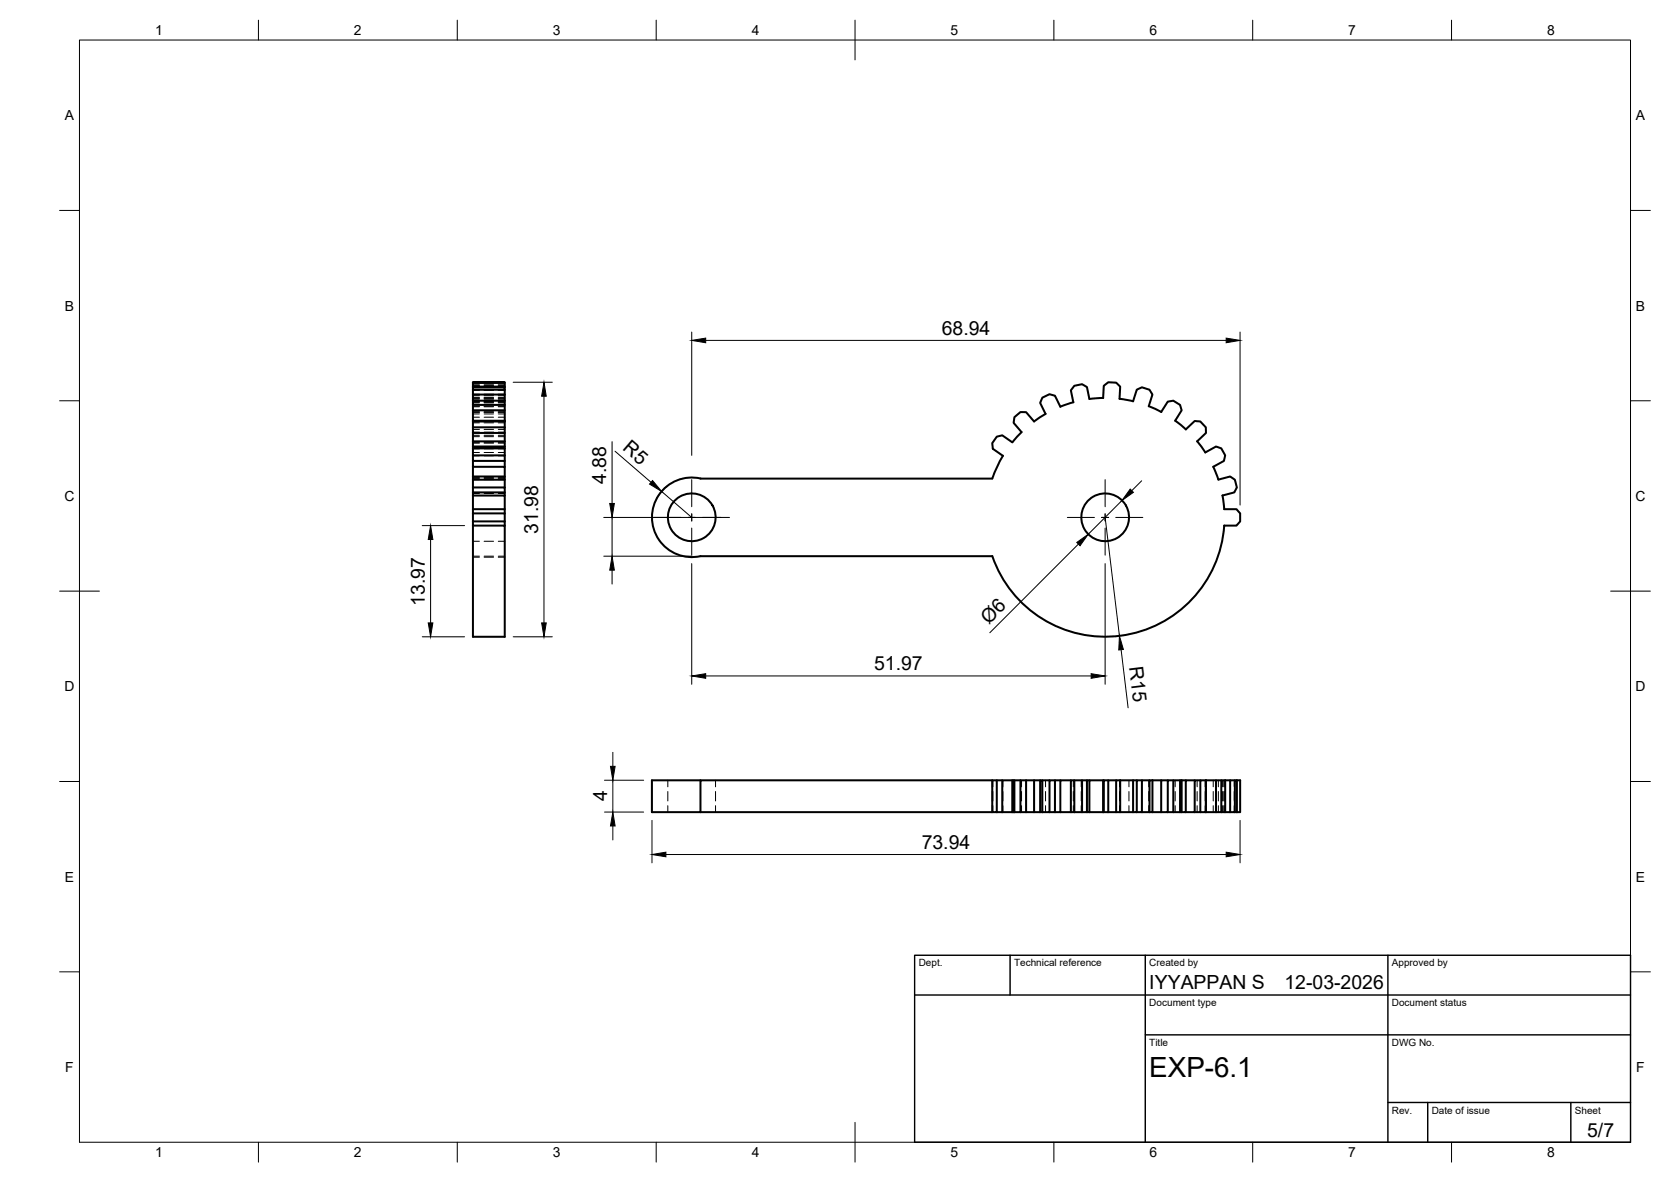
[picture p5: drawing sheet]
<svg xmlns="http://www.w3.org/2000/svg" width="420mm" height="297mm" viewBox="0 0 420 297" stroke-linecap="round" stroke-linejoin="round" font-family="sans-serif">
<!-- layer: Visible -->
<g fill="none" stroke="#000" stroke-width=".51">
<path d="M118.9 96.1l8 .1zM118.9 96.2v1h8v.1M118.9 97.3h8v.6h-8zM118.9 97.9v1.3h8v1.5M118.9 97.2v.1M118.9 99.2v1.5M126.9 96.2v1M126.9 97.9v1.3M118.9 100.7h8v1.1h-8zM118.9 101.8v1.3h8v2.6M118.9 103.1v2.6l8 .1M118.9 105.8h8v.1h-8z"/>
<path d="M118.9 105.9v1.5h8v1.4M118.9 107.4v1.4h8v2.1M118.9 108.8v2.1h8v1.3M118.9 112.2h8v.5h-8zM118.9 112.7v1.7h8v1.4M118.9 114.4v1.4h8v1.5M118.9 115.8v1.5h8v2.4M118.9 117.3v2.4M118.9 119.7h8v.9h-8zM118.9 105.7v.1M118.9 110.9v1.3M126.9 101.8v1.3"/>
<path d="M126.9 105.9v1.5M126.9 112.7v1.7M252.2 114.5l-1.5 2.8-1.2 3-73.4-.1a10 10 0 0 0-12.2 9.8 10 10 0 0 0 12.2 9.8M256.9 108.6l-2.4 2.6-2.5-1.8-1.4 .3-1.1 1.7 .1 1.4 2.6 1.7M269.9 101.1l-3.3 1.1-1.3-2.8-1.4-.3-1.8 .8-.6 1.3 1.4 2.8-2.9 1.9-2-2.3h-1.4l-1.5 1.2-.2 1.5 2 2.3M277.4 100l.1-3 1.2-.9 1.9 .1 1.1 1-.2 3M277.4 100l-3.5 .3-.6-3-1.2-.8-2 .5-.8 1.1 .6 3M281.5 100.2l3.4 .6M284.9 100.8l.9-2.9 1.3-.6 1.9 .6 .8 1.3-1 2.9 3.2 1.4 1.6-2.6 1.4-.2 1.7 1.1 .4 1.3-1.6 2.6 2.7 2.2M298.2 107.9l2.2-2.1 1.4 .1 1.4 1.5v1.4l-2.2 2.1M301 110.9l2.1 2.8 2.7-1.5 1.3 .5 1 1.7-.4 1.4-2.6 1.5 1.2 3.2 3-.8 1.2 .9 .5 1.9-.7 1.2-2.9 .8 .4 3.4M118.9 120.6v1.9h8v1.2"/>
<path d="M118.9 122.5v1.2h8v.8M118.9 123.7v.8h8v3.5M118.9 124.5v3.5h8v1M118.9 128v1h8v2M118.9 129v2h8v1.1M118.9 131v1.1h8v27.9h-8v-27.9M126.9 120.6v1.9M176.1 139.8h73.4M307.8 128h3.1l.9 1v2l-.9 1.1h-3.1a30 30 0 0 1-26 27.7 30 30 0 0 1-32.3-20M176.1 196.1h-12.2v8h12.2v-8h73.4M249.5 196.1h1.1v8h-1.1zM250.6 196.1h1.4"/>
<path d="M254.5 196.1h-2.5v8h-1.4M254.9 196.1h-.4v8h-2.5M254.9 196.1h.2v8h-.2zM255.1 196.1h1.5M258 196.1h-1.4v8h-1.5M260 196.1h-2v8h-1.4M261.5 196.1h-1.5v8h-2M261.5 196.1h.6v8h-.6zM262.1 196.1h1.8M265.3 196.1h-1.4v8h-1.8M266.6 196.1h-1.3v8h-1.4M269.3 196.1h-2.7v8h-1.3"/>
<path d="M269.3 196.1h.8v8h-.8zM270.1 196.1h2M273.3 196.1h-1.2v8h-2M273.9 196.1h-.6v8h-1.2M277.4 196.1h-3.5v8h-.6M277.5 196.1h-.1v8h-3.5M278.7 196.1h-1.2v8h-.1M280.6 196.1h-1.9v8h-1.2M281.7 196.1h-1.1v8h-1.9M281.7 196.1v8h-1.1M281.7 196.1h3.2M285.8 196.1h-.9v8h-3.2"/>
<path d="M287.1 196.1h-1.3v8h-.9M289 196.1h-1.9v8h-1.3M289.8 196.1h-.8v8h-1.9M289.8 196.1v8h-.8M289.8 196.1h2.2M293.6 196.1h-1.6v8h-2.2M295 196.1h-1.4v8h-1.6M296.7 196.1h-1.7v8h-1.4M297.1 196.1h-.4v8h-1.7M297.1 196.1v8h-.4M297.1 196.1h1.1M300.4 196.1h-2.2v8h-1.1"/>
<path d="M301.8 196.1h-1.4v8h-2.2M303.2 196.1h-1.4v8h-1.4M303.2 196.1v8h-1.4M303.2 196.1v8M303.2 196.1h2.6M307.1 196.1h-1.3v8h-2.6M308.1 196.1h-1v8h-1.3M308.1 196.1v8h-1M308.1 196.1h1.2M310.5 196.1h-1.2v8h-1.2M311 196.1h-.5v8h-1.2M311 196.1v8h-.5"/>
<path d="M311 196.1h.8v8h-.8M176.1 204.1h73.4M254.5 204.1h.4M260 204.1h1.5M266.6 204.1h2.7"/>
<circle cx="173.9" cy="130" r="6"/>
<circle cx="277.9" cy="130" r="6"/>
</g>
<!-- layer: Hidden -->
<g fill="none" stroke="#000" stroke-width=".25">
<path d="M118.9 99.9h1.6M118.9 99.1h1.6M118.9 99.4h1.6M118.9 98.1h1.6M118.9 97h1.6M118.9 96.5h1.6M118.9 97.3h1.6M118.9 97.9h1.6M121.7 99.9h2.4M121.7 99.1h2.4M121.7 99.4h2.4M121.7 98.1h2.4"/>
<path d="M121.7 97h2.4M121.7 96.5h2.4M121.7 97.3h2.4M121.7 97.9h2.4M125.3 99.9h1.6M125.3 99.1h1.6M125.3 99.4h1.6M125.3 98.1h1.6M125.3 97h1.6M125.3 96.5h1.6M125.3 97.3h1.6M125.3 97.9h1.6"/>
<path d="M118.9 112.8h1.6M118.9 111.4h1.6M118.9 109.7h1.6M118.9 109.4h1.6M118.9 111.2h1.6M118.9 108.6h1.6M118.9 106.3h1.6M118.9 104.8h1.6M118.9 103.5h1.6M118.9 103.6h1.6M118.9 105.9h1.6M118.9 104h1.6"/>
<path d="M118.9 101.2h1.6M118.9 102.2h1.6M118.9 101.1h1.6M118.9 100.2h1.6M118.9 100h1.6M118.9 100.8h1.6M118.9 102.1h1.6M118.9 100.9h1.6M118.9 107.9h1.6M118.9 113.7h1.6M118.9 114.5h1.6M121.7 112.8h2.4"/>
<path d="M121.7 111.4h2.4M121.7 109.7h2.4M121.7 109.4h2.4M121.7 111.2h2.4M121.7 108.6h2.4M121.7 106.3h2.4M121.7 104.8h2.4M121.7 103.5h2.4M121.7 103.6h2.4M121.7 105.9h2.4M121.7 104h2.4M121.7 101.2h2.4"/>
<path d="M121.7 102.2h2.4M121.7 101.1h2.4M121.7 100.2h2.4M121.7 100h2.4M121.7 100.8h2.4M121.7 102.1h2.4M121.7 100.9h2.4M121.7 107.9h2.4M121.7 113.7h2.4M121.7 114.5h2.4M125.3 112.8h1.6M125.3 111.4h1.6"/>
<path d="M125.3 109.7h1.6M125.3 109.4h1.6M125.3 111.2h1.6M125.3 108.6h1.6M125.3 106.3h1.6M125.3 104.8h1.6M125.3 103.5h1.6M125.3 103.6h1.6M125.3 105.9h1.6M125.3 104h1.6M125.3 101.2h1.6M125.3 102.2h1.6"/>
<path d="M125.3 101.1h1.6M125.3 100.2h1.6M125.3 100h1.6M125.3 100.8h1.6M125.3 102.1h1.6M125.3 100.9h1.6M125.3 107.9h1.6M125.3 113.7h1.6M125.3 114.5h1.6M118.9 120.5h1.6M118.9 139.8h1.6M118.9 120.3h1.6"/>
<path d="M118.9 136h1.6M118.9 124h1.6M118.9 120h1.6M121.7 120.5h2.4M121.7 139.8h2.4M121.7 120.3h2.4M121.7 136h2.4M121.7 124h2.4M121.7 120h2.4M125.3 120.5h1.6M125.3 139.8h1.6M125.3 120.3h1.6"/>
<path d="M125.3 136h1.6M125.3 124h1.6M125.3 120h1.6M118.9 140h1.6M121.7 140h2.4M125.3 140h1.6M167.9 196.1v1.6M167.9 198.9v2.4M179.9 196.1v1.6M179.9 198.9v2.4M249.5 196.1v1.6M249.5 198.9v2.4"/>
<path d="M249.6 196.1v1.6M249.6 198.9v2.4M252.2 196.1v1.6M252.2 198.9v2.4M256.9 196.1v1.6M256.9 198.9v2.4M262.9 196.1v1.6M262.9 198.9v2.4M269.9 196.1v1.6M269.9 198.9v2.4M271.9 196.1v1.6M271.9 198.9v2.4"/>
<path d="M281.5 196.1v1.6M281.5 198.9v2.4M283.9 196.1v1.6M283.9 198.9v2.4M288.8 196.1v1.6M288.8 198.9v2.4M295.5 196.1v1.6M295.5 198.9v2.4M301 196.1v1.6M301 198.9v2.4M303 196.1v1.6M303 198.9v2.4"/>
<path d="M305.1 196.1v1.6M305.1 198.9v2.4M306.3 196.1v1.6M306.3 198.9v2.4M307.4 196.1v1.6M307.4 198.9v2.4M307.7 196.1v1.6M307.7 198.9v2.4M307.8 196.1v1.6M307.8 198.9v2.4M310.3 196.1v1.6M310.3 198.9v2.4"/>
<path d="M310.9 196.1v1.6M310.9 198.9v2.4M167.9 202.5v1.6M179.9 202.5v1.6M249.5 202.5v1.6M249.6 202.5v1.6M252.2 202.5v1.6M256.9 202.5v1.6M262.9 202.5v1.6M269.9 202.5v1.6M271.9 202.5v1.6M281.5 202.5v1.6"/>
<path d="M283.9 202.5v1.6M288.8 202.5v1.6M295.5 202.5v1.6M301 202.5v1.6M303 202.5v1.6M305.1 202.5v1.6M306.3 202.5v1.6M307.4 202.5v1.6M307.7 202.5v1.6M307.8 202.5v1.6M310.3 202.5v1.6M310.9 202.5v1.6"/>
</g>
<!-- layer: BORDER -->
<g fill="none" stroke="#000" stroke-width=".25">
<path d="M20 10.1h390v276.9h-390zM65 5.1v5M115 5.1v5M165 5.1v5M215 5.1v10M265 5.1v5M315 5.1v5M365 5.1v5M15 52.9h5M410 52.9h5M15 100.7h5M410 100.7h5"/>
<path d="M15 148.6h10M405 148.6h10M15 196.4h5M410 196.4h5M15 244.2h5M410 244.2h5M65 287v5M115 287v5M165 287v5M215 282.1v9.9M265 287v5M315 287v5"/>
<path d="M365 287v5"/>
</g>
<!-- layer: TITLEBLOCK -->
<path d="M230 240.1h180v46.9h-180zM230 250h180M254 240.1v9.9M288 240.1v46.9M349 240.1v46.9M288 260.1h122M349 277.1h61M359 277.1v9.9M395 277.1v9.9" fill="none" stroke="#000" stroke-width=".36"/>
<!-- layer: Smart Centers -->
<path d="M164.4 130h6.9M173 130h1.8M173.9 120.5v6.8M173.9 129.1v1.8M173.9 132.7v6.8M176.6 130h6.8M268.4 130h6.8M277 130h1.8M277.9 120.5v6.8M277.9 129.1v1.8M277.9 132.7v6.8M280.5 130h6.9" fill="none" stroke="#000" stroke-width=".25"/>
<!-- layer: FD_Dimensions -->
<g fill="none" stroke="#000" stroke-width=".25">
<path d="M129 96.1h9.9M136.8 99.6v56.9M173.9 83.4v31M177.4 85.5h130.9M311.8 83.4v43.5M153.9 111v15.5M154.6 113.4l9.1 7.8M106.2 132.1h10.6M108.3 135.6v20.9M151.8 139.8h22.2M151.8 130h29.5M153.9 130v9.8"/>
<path d="M166.3 123.5l7.6 6.5M167.8 122.1l-1.3 1.2-1.3 1.9M271.1 136.7l-22.2 22.3M277.9 130l3.6 29.8M282.1 125.8l-8.5 8.5M287.1 120.8l-2.5 2.5M153.9 143.3v3.5M173.9 141.6v30.4M277.9 141.6v30.4M106.2 160h10.6M129 160h9.9M177.4 169.9h97"/>
<path d="M281.9 163.3l1.8 14.6M152 196.1h9.8M154.1 189.1v3.5M154.1 196.1v8M152 204.1h9.8M154.1 207.6v3.5M163.9 206.2v10.6M167.4 214.7h140.9M311.8 206.2v10.6"/>
</g>
<g fill="#000" stroke="#000" stroke-width=".25">
<path d="M136.8 96.1l.6 3.5h-1.2zM173.9 85.5l3.5-.5v1.1zM308.3 85l3.5 .5-3.5 .6zM108.3 132.1l.5 3.5h-1.1zM153.3 126.5h1.2l-.6 3.5zM164.1 120.8l2.2 2.7-3-1.8zM270.7 136.3l2.9-2-2 2.8zM284.2 122.9l.8 .8-2.9 2.1zM107.7 156.5h1.1l-.5 3.5zM136.2 156.5h1.2l-.6 3.5zM153.9 139.8l.6 3.5h-1.2zM173.9 169.9l3.5-.6v1.2z"/>
<path d="M274.4 169.3l3.5 .6-3.5 .6zM281.5 159.8l1 3.4-1.2 .2zM153.5 192.6h1.2l-.6 3.5zM154.1 204.1l.6 3.5h-1.2zM163.9 214.7l3.5-.5v1.1zM308.3 214.2l3.5 .5-3.5 .6z"/>
</g>
<text font-size="7" x="289" y="270.6">EXP-6.1</text>
<g font-size="4.9">
<text x="236.8" y="84.1">68.94</text>
<text x="156.4" y="113" transform="rotate(41 156.4 113)">R5</text>
<text x="152.4" y="121.7" transform="rotate(-90 152.4 121.7)">4.88</text>
<text x="135.3" y="134.2" transform="rotate(-90 135.3 134.2)">31.98</text>
<text x="106.8" y="152.3" transform="rotate(-90 106.8 152.3)">13.97</text>
<text x="248.6" y="157.1" transform="rotate(-45 248.6 157.1)">Ø6</text>
<text x="283.9" y="167.6" transform="rotate(83 283.9 167.6)">R15</text>
<text x="219.8" y="168.4">51.97</text>
<text x="152.7" y="201.3" transform="rotate(-90 152.7 201.3)">4</text>
<text x="231.8" y="213.3">73.94</text>
<text x="289" y="248.5">IYYAPPAN S</text>
<text x="323" y="248.5">12-03-2026</text>
<text x="399.1" y="285.7">5/7</text>
</g>
<g font-size="3.5">
<text x="39" y="8.8">1</text>
<text x="89" y="8.8">2</text>
<text x="139" y="8.8">3</text>
<text x="189" y="8.8">4</text>
<text x="239" y="8.8">5</text>
<text x="289" y="8.8">6</text>
<text x="339" y="8.8">7</text>
<text x="389" y="8.8">8</text>
<text x="16.3" y="30.2">A</text>
<text x="411.3" y="30.2">A</text>
<text x="16.3" y="78">B</text>
<text x="411.3" y="78">B</text>
<text x="16.2" y="125.9">C</text>
<text x="411.2" y="125.9">C</text>
<text x="16.2" y="173.7">D</text>
<text x="411.2" y="173.7">D</text>
<text x="16.3" y="221.6">E</text>
<text x="411.3" y="221.6">E</text>
<text x="16.4" y="269.4">F</text>
<text x="411.4" y="269.4">F</text>
<text x="39" y="290.8">1</text>
<text x="89" y="290.8">2</text>
<text x="139" y="290.8">3</text>
<text x="189" y="290.8">4</text>
<text x="239" y="290.8">5</text>
<text x="289" y="290.8">6</text>
<text x="339" y="290.8">7</text>
<text x="389" y="290.8">8</text>
</g>
<g font-size="2.5">
<text x="231" y="242.9">Dept.</text>
<text x="255" y="242.9">Technical reference</text>
<text x="289" y="242.9">Created by</text>
<text x="350" y="242.9">Approved by</text>
<text x="289" y="252.8">Document type</text>
<text x="350" y="252.8">Document status</text>
<text x="289" y="262.9">Title</text>
<text x="350" y="262.9">DWG No.</text>
<text x="350" y="279.9">Rev.</text>
<text x="360" y="279.9">Date of issue</text>
<text x="396" y="279.9">Sheet</text>
</g>
</svg>
